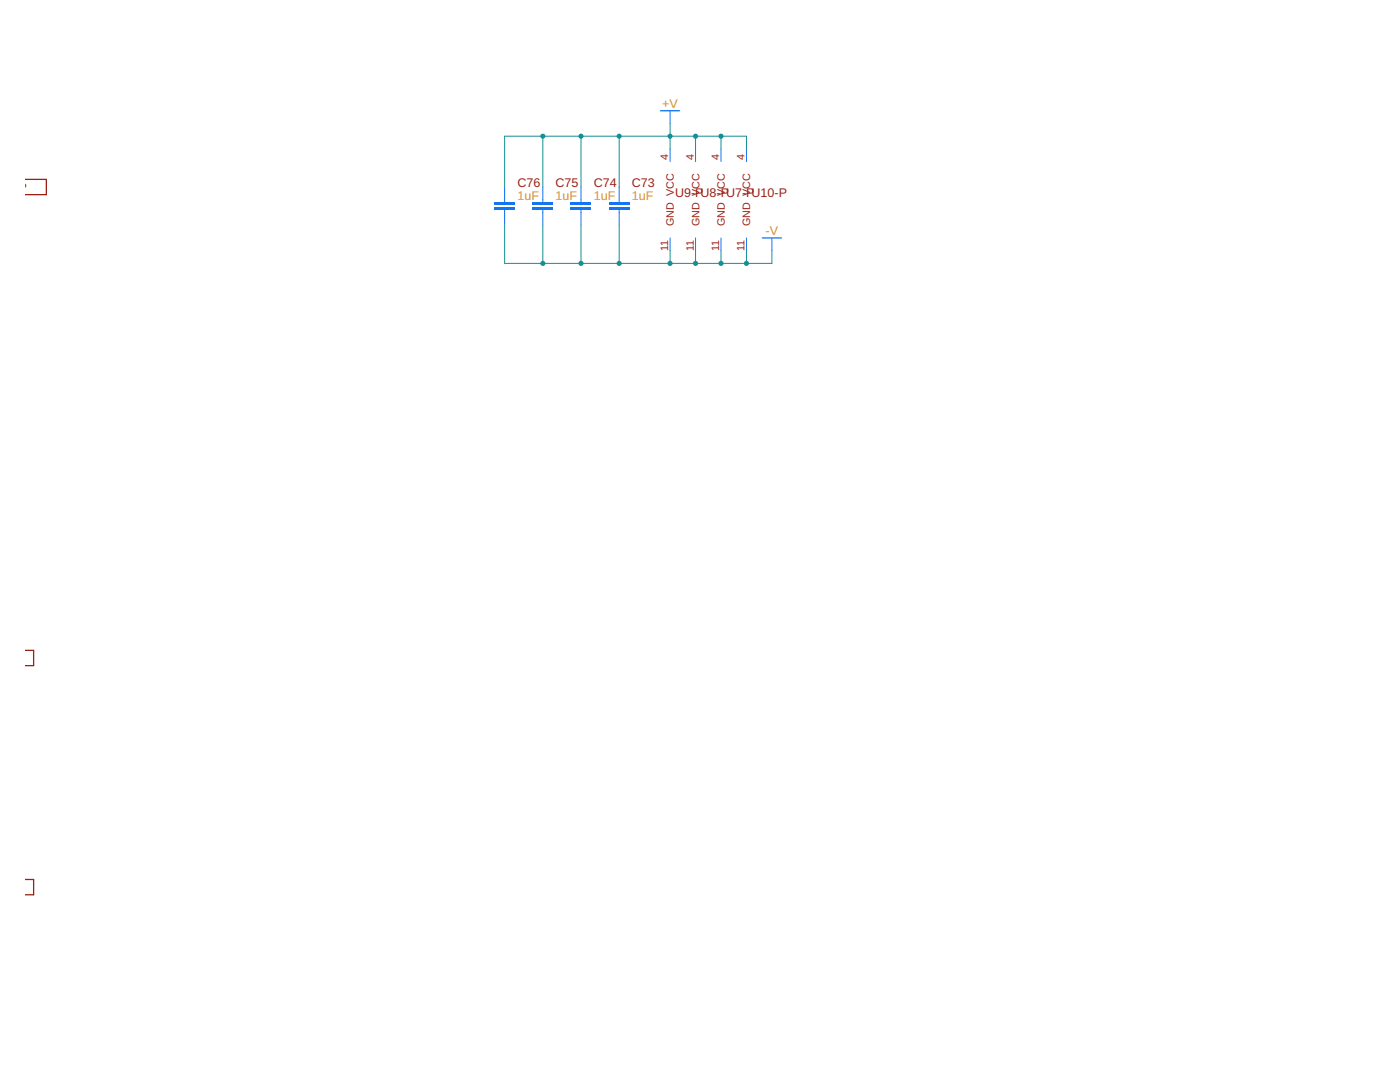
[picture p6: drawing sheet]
<svg xmlns="http://www.w3.org/2000/svg" width="279mm" height="216mm" viewBox="0 0 279 216" stroke-linecap="round" stroke-linejoin="round" font-family="sans-serif">
<path d="M4.9 35.8h4.3v3h-4.3M4.9 129.8h1.8v3h-1.8M4.9 175.5h1.8v3h-1.8" fill="none" stroke="#9c1f14" stroke-width=".25"/>
<path d="M131.8 22.1h3.8M152.1 47.5h3.9" fill="none" stroke="#1375f4" stroke-width=".25"/>
<path d="M133.7 22.1v2.5M154.1 47.5v2.5" fill="none" stroke="#1375f4" stroke-width=".2"/>
<g fill="#1375f4">
<path d="M121.5 41.4h4.1v.5h-4.1z" fill-rule="evenodd"/>
<path d="M121.5 40.4h4.1v.5h-4.1z" fill-rule="evenodd"/>
</g>
<g fill="#1375f4">
<path d="M121.5 41.4h4.1v.5h-4.1zM121.5 41.4v.5h4.1v-.5z"/>
<path d="M121.5 40.4h4.1v.5h-4.1zM121.5 40.4v.5h4.1v-.5z"/>
</g>
<path d="M123.6 37.3v3.1M123.6 41.9v3" fill="none" stroke="#1375f4" stroke-width=".2"/>
<g fill="#1375f4">
<path d="M113.9 41.4h4.1v.5h-4.1z" fill-rule="evenodd"/>
<path d="M113.9 40.4h4.1v.5h-4.1z" fill-rule="evenodd"/>
</g>
<g fill="#1375f4">
<path d="M113.9 41.4h4.1v.5h-4.1zM113.9 41.4v.5h4.1v-.5z"/>
<path d="M113.9 40.4h4.1v.5h-4.1zM113.9 40.4v.5h4.1v-.5z"/>
</g>
<path d="M116 37.3v3.1M116 41.9v3" fill="none" stroke="#1375f4" stroke-width=".2"/>
<g fill="#1375f4">
<path d="M106.3 41.4h4.1v.5h-4.1z" fill-rule="evenodd"/>
<path d="M106.3 40.4h4.1v.5h-4.1z" fill-rule="evenodd"/>
</g>
<g fill="#1375f4">
<path d="M106.3 41.4h4.1v.5h-4.1zM106.3 41.4v.5h4.1v-.5z"/>
<path d="M106.3 40.4h4.1v.5h-4.1zM106.3 40.4v.5h4.1v-.5z"/>
</g>
<path d="M108.3 37.3v3.1M108.3 41.9v3" fill="none" stroke="#1375f4" stroke-width=".2"/>
<g fill="#1375f4">
<path d="M98.7 41.4h4v.5h-4z" fill-rule="evenodd"/>
<path d="M98.7 40.4h4v.5h-4z" fill-rule="evenodd"/>
</g>
<g fill="#1375f4">
<path d="M98.7 41.4h4v.5h-4zM98.7 41.4v.5h4v-.5z"/>
<path d="M98.7 40.4h4v.5h-4zM98.7 40.4v.5h4v-.5z"/>
</g>
<path d="M100.7 37.3v3.1M133.7 29.7v2.5M138.8 29.7v2.5M143.9 29.7v2.5M149 29.7v2.5M100.7 41.9v3M133.7 47.5v2.5M138.8 47.5v2.5M143.9 47.5v2.5M149 47.5v2.5" fill="none" stroke="#1375f4" stroke-width=".2"/>
<path d="M108.3 27.2v10.1M116 27.2v10.1M123.6 27.2v10.1M133.7 24.6v5.1M138.8 27.2v2.5M143.9 27.2v2.5M149 29.7v-2.5h-48.3v10.1" fill="none" stroke="#158f93" stroke-width=".2"/>
<g fill="#158f93">
<circle cx="133.7" cy="27.2" r=".51"/>
<circle cx="138.8" cy="27.2" r=".51"/>
<circle cx="143.9" cy="27.2" r=".51"/>
<circle cx="123.6" cy="27.2" r=".51"/>
<circle cx="116" cy="27.2" r=".51"/>
<circle cx="108.3" cy="27.2" r=".51"/>
</g>
<g fill="#158f93">
<path d="M133.2 27.2a.51 .51 0 0 1 1 0 .51 .51 0 0 1-1 0zM133.2 27.2a.51 .51 0 0 0 1 0 .51 .51 0 0 0-1 0z"/>
<path d="M138.3 27.2a.51 .51 0 0 1 1 0 .51 .51 0 0 1-1 0zM138.3 27.2a.51 .51 0 0 0 1 0 .51 .51 0 0 0-1 0z"/>
<path d="M143.4 27.2a.51 .51 0 0 1 1 0 .51 .51 0 0 1-1 0zM143.4 27.2a.51 .51 0 0 0 1 0 .51 .51 0 0 0-1 0z"/>
<path d="M123.1 27.2a.51 .51 0 0 1 1 0 .51 .51 0 0 1-1 0zM123.1 27.2a.51 .51 0 0 0 1 0 .51 .51 0 0 0-1 0z"/>
<path d="M115.4 27.2a.55 .55 0 0 1 1.1 0 .55 .55 0 0 1-1.1 0zM115.4 27.2a.55 .55 0 0 0 1.1 0 .55 .55 0 0 0-1.1 0z"/>
<path d="M107.8 27.2a.51 .51 0 0 1 1 0 .51 .51 0 0 1-1 0zM107.8 27.2a.51 .51 0 0 0 1 0 .51 .51 0 0 0-1 0z"/>
</g>
<path d="M100.7 44.9v7.7h53.4v-2.6M108.3 44.9v7.7M116 44.9v7.7M123.6 44.9v7.7M133.7 50v2.6M138.8 50v2.6M143.9 50v2.6M149 50v2.6" fill="none" stroke="#158f93" stroke-width=".2"/>
<g fill="#158f93">
<circle cx="133.7" cy="52.6" r=".51"/>
<circle cx="138.8" cy="52.6" r=".51"/>
<circle cx="143.9" cy="52.6" r=".51"/>
<circle cx="149" cy="52.6" r=".51"/>
<circle cx="108.3" cy="52.6" r=".51"/>
<circle cx="116" cy="52.6" r=".51"/>
<circle cx="123.6" cy="52.6" r=".51"/>
</g>
<g fill="#158f93">
<path d="M133.2 52.6a.51 .51 0 0 1 1 0 .51 .51 0 0 1-1 0zM133.2 52.6a.51 .51 0 0 0 1 0 .51 .51 0 0 0-1 0z"/>
<path d="M138.3 52.6a.51 .51 0 0 1 1 0 .51 .51 0 0 1-1 0zM138.3 52.6a.51 .51 0 0 0 1 0 .51 .51 0 0 0-1 0z"/>
<path d="M143.4 52.6a.51 .51 0 0 1 1 0 .51 .51 0 0 1-1 0zM143.4 52.6a.51 .51 0 0 0 1 0 .51 .51 0 0 0-1 0z"/>
<path d="M148.5 52.6a.51 .51 0 0 1 1 0 .51 .51 0 0 1-1 0zM148.5 52.6a.51 .51 0 0 0 1 0 .51 .51 0 0 0-1 0z"/>
<path d="M107.8 52.6a.51 .51 0 0 1 1 0 .51 .51 0 0 1-1 0zM107.8 52.6a.51 .51 0 0 0 1 0 .51 .51 0 0 0-1 0z"/>
<path d="M115.4 52.6a.55 .55 0 0 1 1.1 0 .55 .55 0 0 1-1.1 0zM115.4 52.6a.55 .55 0 0 0 1.1 0 .55 .55 0 0 0-1.1 0z"/>
<path d="M123.1 52.6a.51 .51 0 0 1 1 0 .51 .51 0 0 1-1 0zM123.1 52.6a.51 .51 0 0 0 1 0 .51 .51 0 0 0-1 0z"/>
</g>
<g font-size="2.5" fill="#d59028">
<text x="132.2" y="21.5">+V</text>
<text x="103.3" y="39.9">1uF</text>
<text x="110.9" y="39.9">1uF</text>
<text x="118.5" y="39.9">1uF</text>
<text x="126.1" y="39.9">1uF</text>
<text x="152.8" y="46.9">-V</text>
</g>
<g font-size="2.5" fill="#9c1f14">
<text x="-.2" y="38.2">/1.??</text>
<text x="103.3" y="37.3">C76</text>
<text x="110.9" y="37.3">C75</text>
<text x="118.5" y="37.3">C74</text>
<text x="126.1" y="37.3">C73</text>
<text x="134.7" y="39.4">U9-PU8-PU7-PU10-P</text>
</g>
<g font-size="2.1" fill="#9c1f14">
<text x="133.4" y="31.9" transform="rotate(-90 133.4 31.9)">4</text>
<text x="138.5" y="31.9" transform="rotate(-90 138.5 31.9)">4</text>
<text x="143.5" y="31.9" transform="rotate(-90 143.5 31.9)">4</text>
<text x="148.6" y="31.9" transform="rotate(-90 148.6 31.9)">4</text>
<text x="134.5" y="45.1" transform="rotate(-90 134.5 45.1)">GND VCC</text>
<text x="139.6" y="45.1" transform="rotate(-90 139.6 45.1)">GND VCC</text>
<text x="144.7" y="45.1" transform="rotate(-90 144.7 45.1)">GND VCC</text>
<text x="149.7" y="45.1" transform="rotate(-90 149.7 45.1)">GND VCC</text>
<text x="133.4" y="50.1" transform="rotate(-90 133.4 50.1)">11</text>
<text x="138.5" y="50.1" transform="rotate(-90 138.5 50.1)">11</text>
<text x="143.5" y="50.1" transform="rotate(-90 143.5 50.1)">11</text>
<text x="148.6" y="50.1" transform="rotate(-90 148.6 50.1)">11</text>
</g>
</svg>
